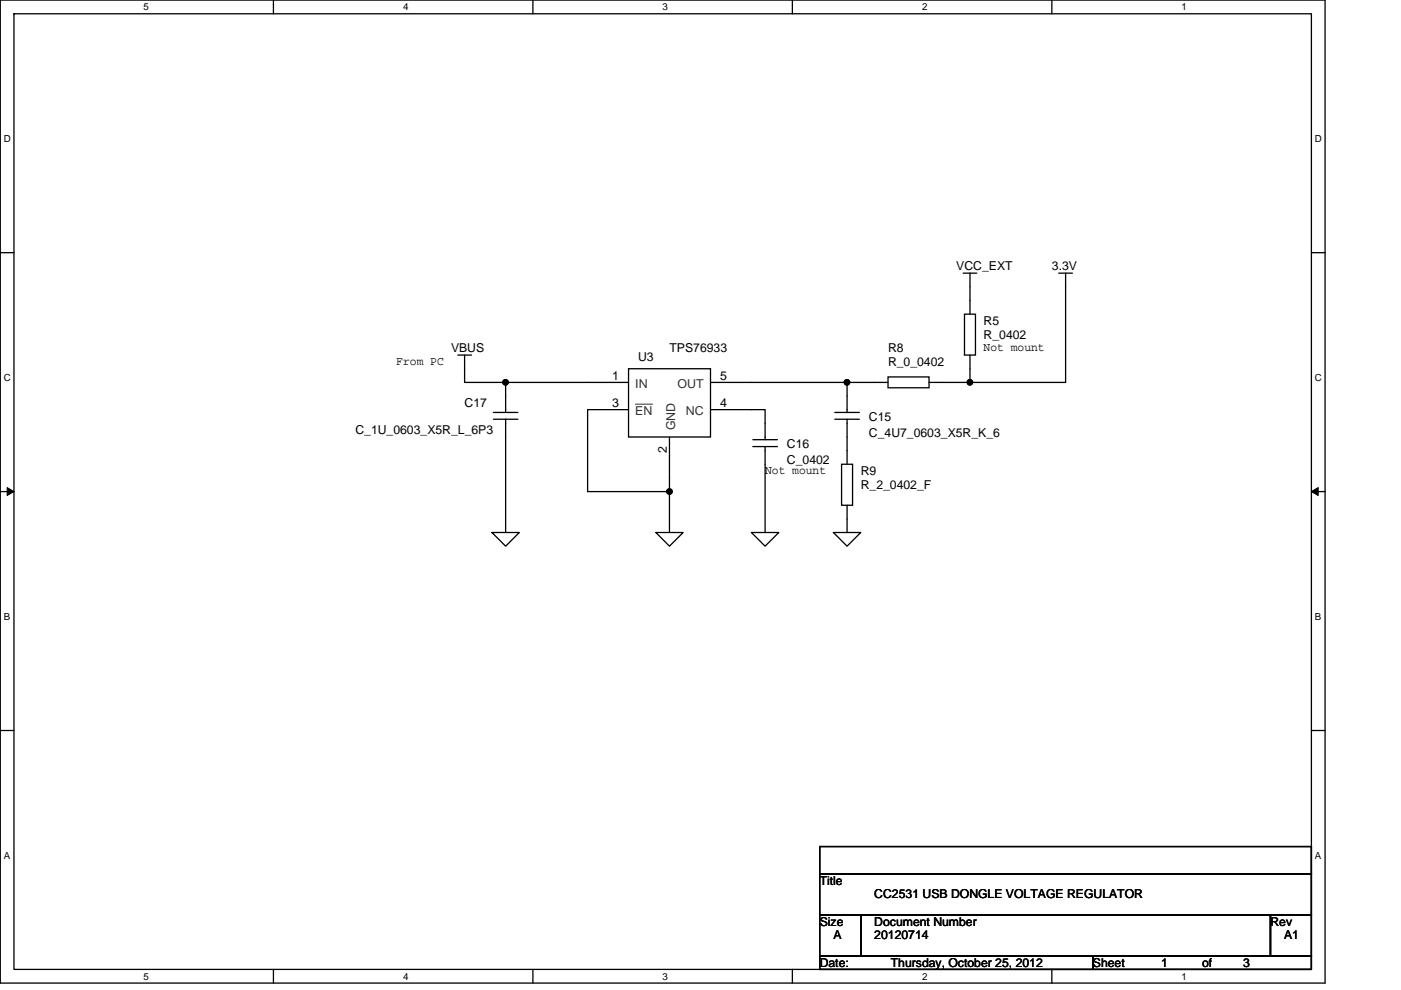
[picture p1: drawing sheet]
<svg xmlns="http://www.w3.org/2000/svg" width="297mm" height="210mm" viewBox="0 0 297 210" stroke-linecap="round" stroke-linejoin="round" font-family="sans-serif">
<path d="M.1 0h280.8v208.5h-280.8zM3 2.9h275v202.7h-275z" fill="none" stroke="#000" stroke-width=".28"/>
<g fill="#fff">
<path d="M30.5 .3h1.1v2.3h-1.1z"/>
<path d="M30.5 205.9h1.1v2.3h-1.1z"/>
</g>
<path d="M58 0v2.9M58 205.6v2.9" fill="none" stroke="#000" stroke-width=".28"/>
<g fill="#fff">
<path d="M85.5 .3h1.1v2.3h-1.1z"/>
<path d="M85.5 205.9h1.1v2.3h-1.1z"/>
</g>
<path d="M113 0v2.9M113 205.6v2.9" fill="none" stroke="#000" stroke-width=".28"/>
<g fill="#fff">
<path d="M140.5 .3h1.1v2.3h-1.1z"/>
<path d="M140.5 205.9h1.1v2.3h-1.1z"/>
</g>
<path d="M168 0v2.9M168 205.6v2.9" fill="none" stroke="#000" stroke-width=".28"/>
<g fill="#fff">
<path d="M195.5 .3h1.2v2.3h-1.2z"/>
<path d="M195.5 205.9h1.2v2.3h-1.2z"/>
</g>
<path d="M223 0v2.9M223 205.6v2.9" fill="none" stroke="#000" stroke-width=".28"/>
<g fill="#fff">
<path d="M250.5 .3h1.2v2.3h-1.2z"/>
<path d="M250.5 205.9h1.2v2.3h-1.2z"/>
<path d="M.8 28.3h1.5v2.3h-1.5z"/>
<path d="M278.8 28.3h1.5v2.3h-1.5z"/>
<path d="M.8 78.9h1.5v2.3h-1.5z"/>
<path d="M278.8 78.9h1.5v2.3h-1.5z"/>
</g>
<path d="M.1 53.6h2.9M278 53.6h2.9" fill="none" stroke="#000" stroke-width=".28"/>
<g fill="#fff">
<path d="M.8 129.6h1.4v2.3h-1.4z"/>
<path d="M278.8 129.6h1.4v2.3h-1.4z"/>
</g>
<path d="M.1 104.3h2.9M278 104.3h2.9" fill="none" stroke="#000" stroke-width=".28"/>
<path d="M1.5 103.4l1.5 .9-1.5 .8zM278 104.3l1.5-.9v1.7z" fill="#000" stroke="#000" stroke-width=".21"/>
<g fill="#fff">
<path d="M.8 180.3h1.4v2.3h-1.4z"/>
<path d="M278.8 180.3h1.4v2.3h-1.4z"/>
</g>
<g fill="none" stroke="#000" stroke-width=".28">
<path d="M204.2 57.9h2.9M205.7 57.9v8.7M224.5 57.9h2.9M225.9 57.9v23.2h-20.2v-5.8M97.1 75.3h2.9M98.5 75.3v5.8h8.7M133.3 78.2h17.3v14.5h-17.3zM188.3 79.9h8.7v2.4h-8.7zM204.5 66.6h2.3v8.7h-2.3zM104.6 88.9h5.2M104.6 87.5h5.2M107.2 88.9v24"/>
<path d="M133.3 81.1h-26.1v6.4M133.3 86.9h-8.7v17.4h17.3M141.9 92.7v11.6M150.6 86.9h11.6v6.4M150.6 81.1h29M159.6 94.7h5.2M159.6 93.3h5.2M162.2 94.7v18.2M177 88.9h5.2M177 87.5h5.2M178.4 98.5h2.4v8.7h-2.4zM179.6 88.9v9.6"/>
<path d="M188.3 81.1h-8.7v6.4M197 81.1h8.7M104.3 112.9h5.8l-2.9 2.9zM139.1 112.9h5.7l-2.9 2.9zM141.9 104.3v8.6M159.3 112.9h5.8l-2.9 2.9zM176.7 112.9h5.8l-2.9 2.9zM179.6 107.2v5.7M.1 154.9h2.9M278 154.9h2.9M173.8 179.6h104.2v5.7h-104.2zM173.8 194h8.7v8.7h-8.7z"/>
<path d="M173.8 185.3h104.2v8.7h-104.2zM182.5 194h86.9v8.7h-86.9zM269.4 194h8.6v8.7h-8.6zM173.8 202.7h57.9v2.9h-57.9zM231.7 202.7h46.3v2.9h-46.3z"/>
</g>
<g fill="#000" stroke="#000" stroke-width=".28">
<circle cx="107.2" cy="81.1" r=".57"/>
<circle cx="179.6" cy="81.1" r=".57"/>
<circle cx="205.6" cy="81.1" r=".57"/>
<circle cx="141.9" cy="104.3" r=".57"/>
</g>
<path d="M134.7 85.7h3.7" fill="none" stroke="#333" stroke-width=".21"/>
<g font-size="2.6">
<text x="202.8" y="57.4">VCC_EXT</text>
<text x="223" y="57.4">3.3V</text>
<text x="208.6" y="69">R5</text>
<text x="208.6" y="71.8">R_0402</text>
<text x="84" y="77.4">From PC</text>
<text x="95.6" y="74.7">VBUS</text>
<text x="135.3" y="76.5">U3</text>
<text x="141.9" y="74.7">TPS76933</text>
<text x="188.3" y="74.7">R8</text>
<text x="188.3" y="77.6">R_0_0402</text>
<text x="208.6" y="74.5">Not mount</text>
<text x="129.8" y="80.5">1</text>
<text x="152.7" y="80.5">5</text>
<text x="98.5" y="86.3">C17</text>
<text x="129.8" y="86.3">3</text>
<text x="152.7" y="86.3">4</text>
<text x="184.2" y="89.2">C15</text>
<text x="75.3" y="92.1">C_1U_0603_X5R_L_6P3</text>
<text x="166.9" y="95">C16</text>
<text x="184.2" y="92.7">C_4U7_0603_X5R_K_6</text>
<text x="141.3" y="96.2" transform="rotate(-90 141.3 96.2)">2</text>
<text x="162.2" y="100.6">Not mount</text>
<text x="166.9" y="98.5">C_0402</text>
<text x="182.5" y="100.8">R9</text>
<text x="182.5" y="103.7">R_2_0402_F</text>
<text x="173.8" y="187.7">Title</text>
<text x="185.4" y="190.6">CC2531 USB DONGLE VOLTAGE REGULATOR</text>
<text x="173.8" y="196.4">Size</text>
<text x="185.4" y="196.4">Document Number</text>
<text x="269.4" y="196.4">Rev</text>
<text x="176.7" y="199.3">A</text>
<text x="185.4" y="199.3">20120714</text>
<text x="272.2" y="199.3">A1</text>
<text x="173.8" y="205">Date:</text>
<text x="188.9" y="205">Thursday, October 25, 2012</text>
<text x="231.7" y="205">Sheet</text>
<text x="246.2" y="205">1</text>
<text x="254.9" y="205">of</text>
<text x="263.6" y="205">3</text>
</g>
<g font-size="2.6" fill="#333">
<text x="134.7" y="82.3">IN</text>
<text x="143.6" y="82.3">OUT</text>
<text x="134.7" y="88.1">EN</text>
<text x="145.4" y="88.1">NC</text>
<text x="143.1" y="91.2" transform="rotate(-90 143.1 91.2)">GND</text>
</g>
<g font-size="2.1">
<text x="30.5" y="2.2">5</text>
<text x="85.5" y="2.2">4</text>
<text x="140.5" y="2.2">3</text>
<text x="195.5" y="2.2">2</text>
<text x="250.5" y="2.2">1</text>
<text x=".8" y="30.1">D</text>
<text x="278.8" y="30.1">D</text>
<text x=".8" y="80.8">C</text>
<text x="278.8" y="80.8">C</text>
<text x=".8" y="131.4">B</text>
<text x="278.8" y="131.4">B</text>
<text x=".8" y="182.1">A</text>
<text x="278.8" y="182.1">A</text>
<text x="30.5" y="207.8">5</text>
<text x="85.5" y="207.8">4</text>
<text x="140.5" y="207.8">3</text>
<text x="195.5" y="207.8">2</text>
<text x="250.5" y="207.8">1</text>
</g>
</svg>
